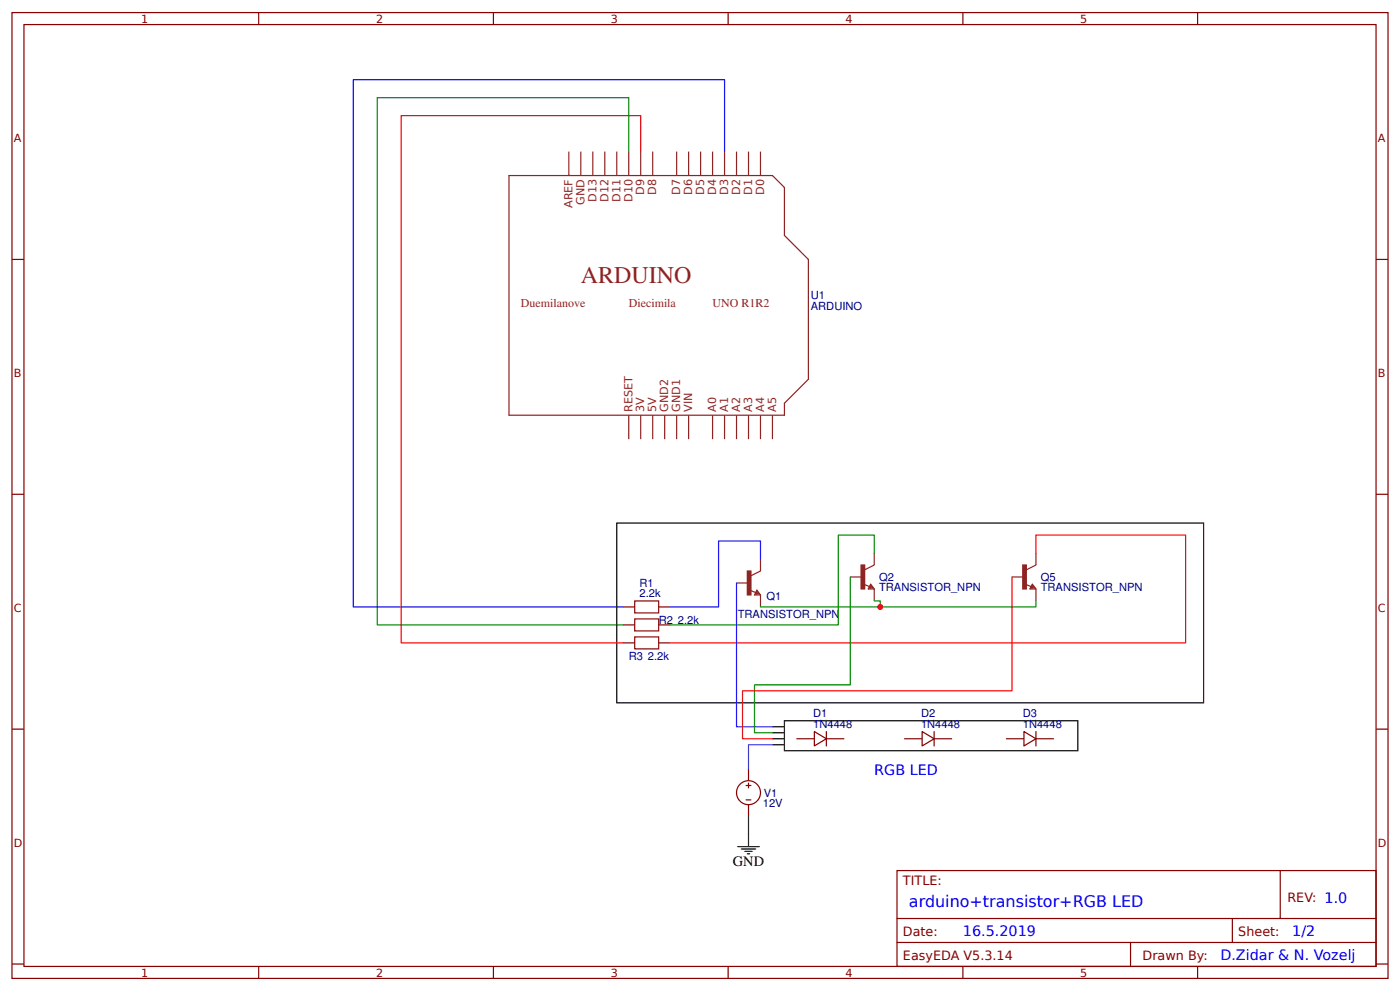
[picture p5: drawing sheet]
<svg xmlns="http://www.w3.org/2000/svg" width="309mm" height="219mm" viewBox="0 0 309 219" stroke-linecap="round" stroke-linejoin="round" font-family="sans-serif">
<g fill="none" stroke="#800" stroke-width=".26">
<path d="M2.6 2.8h304.1v213.2h-304.1zM5.3 5.4h298.7v208h-298.7zM57.1 2.8v2.6M109 2.8v2.6M160.9 2.8v2.6M212.7 2.8v2.6M264.6 2.8v2.6M2.6 57.3h2.7M304 57.3h2.7M2.6 109.1h2.7M304 109.1h2.7M137.6 134h2.6"/>
<path d="M137.6 138h2.6M145.5 134h2.7M145.5 138h2.7M137.6 141.9h2.6M145.5 141.9h2.7M2.6 161h2.7M164.8 173.4h1.1M164.8 176.6h1.1M165.4 169.7v2.7M165.4 172.9v1.1M165.4 177.7v2.6M175.9 163.1h4"/>
<path d="M179.9 161.5l2.7 1.6-2.7 1.6zM182.6 161.5v3.2M182.6 163.1h3.9M199.8 163.1h3.9M203.7 161.5l2.7 1.6-2.7 1.6zM206.4 163.1h3.9M206.4 161.5v3.2M222.2 163.1h4M226.2 161.5l2.7 1.6-2.7 1.6zM228.9 163.1h3.9M228.9 161.5v3.2M304 161h2.7"/>
<path d="M198.2 192.2h105.8v21.2h-105.8zM282.8 192.2v10.6M2.6 212.9h2.7M57.1 213.4v2.6M109 213.4v2.6M160.9 213.4v2.6M198.2 202.8h105.8M198.2 208.1h105.8M212.7 213.4v2.6M249.8 208.1v5.3M264.6 213.4v2.6M272.3 202.8v5.3"/>
<path d="M304 212.9h2.7"/>
<circle cx="165.4" cy="175" r="2.65"/>
</g>
<g fill="none" stroke="#8d2323" stroke-width=".26">
<path d="M112.4 38.8h58.3l2.6 2.6v10.6l5.3 5.3v26.4l-5.3 5.3v2.7h-60.9zM125.7 33.5v5.3M128.3 33.5v5.3M131 33.5v5.3M133.6 33.5v5.3M136.3 33.5v5.3M138.9 33.5v5.3M141.6 33.5v5.3M144.2 33.5v5.3M149.5 33.5v5.3M152.1 33.5v5.3M154.8 33.5v5.3"/>
<path d="M157.4 33.5v5.3M160.1 33.5v5.3M162.7 33.5v5.3M165.4 33.5v5.3M168 33.5v5.3M138.9 91.7v5.3M141.6 91.7v5.3M144.2 91.7v5.3M146.8 91.7v5.3M149.5 91.7v5.3M152.1 91.7v5.3M157.4 91.7v5.3"/>
<path d="M160.1 91.7v5.3M162.7 91.7v5.3M165.4 91.7v5.3M168 91.7v5.3M170.7 91.7v5.3M162.7 128.7h2.7M165.6 130.3l1.4 .5M167.2 130.3l.8 1.1h-1.3zM167.2 130.6l.5 .5h-.7zM167.2 130.8v.3M168 123.4v2.7l-2.1 1M168 131.4v2.6"/>
<path d="M187.9 127.4h2.6M190.8 129l1.3 .5M192.4 129l.7 1h-1.3zM192.4 129.2l.5 .6h-.8zM192.4 129.5v.3M193.1 122.1v2.7l-2.1 1M193.1 130v2.7M223.6 127.4h2.6M226.5 129l1.3 .5M228.1 129l.8 1h-1.4zM228.1 129.2l.5 .6h-.8zM228.1 129.5v.3"/>
<path d="M228.9 122.1v2.7l-2.2 1M228.9 130v2.7"/>
</g>
<path d="M140.2 132.7h5.3v2.6h-5.3zM140.2 136.7h5.3v2.6h-5.3zM140.2 140.6h5.3v2.7h-5.3z" fill="none" stroke="#a00000" stroke-width=".26"/>
<g fill="#8d2323" stroke="#8d2323" stroke-width=".26">
<path d="M165.1 126.1h.8v5.3h-.8z"/>
<path d="M190.2 124.8h.8v5.2h-.8z"/>
<path d="M226 124.8h.7v5.2h-.7z"/>
</g>
<path d="M138.9 33.5v-11.9h-55.6v116.4h54.3M187.9 127.4v23.8h-21.2v10.6h4M193.1 122.1v-4h-7.9v19.9h-37M193.1 132.7h1.4v1.3M228.9 132.7v1.3h-60.9" fill="none" stroke="#080" stroke-width=".26"/>
<path d="M162.7 128.7v31.8h8M168 123.4v-3.9h-9.3v14.5h-10.5" fill="none" stroke="#30f" stroke-width=".26"/>
<path d="M141.6 33.5v-8h-53v116.4h49M223.6 127.4v25.1h-59.6v10.6h6.7M228.9 122.1v-4h33v23.8h-113.7" fill="none" stroke="#f00" stroke-width=".26"/>
<path d="M160.1 33.5v-15.9h-82v116.4h59.5" fill="none" stroke="#00f" stroke-width=".26"/>
<path d="M136.3 115.5h129.6v39.7h-129.6zM173.3 159.1h64.8v6.7h-64.8zM170.7 160.5h2.6M170.7 161.8h2.6M170.7 163.1h2.6M170.7 164.4h2.6M163 186.9h4.7M163.8 187.5h3.2M164.6 188h1.6M165.1 188.5h.5M165.4 180.3v6.6" fill="none" stroke="#000" stroke-width=".26"/>
<path d="M170.7 164.4h-5.3v5.3" fill="none" stroke="#90c" stroke-width=".26"/>
<circle cx="194.5" cy="134" r=".66" fill="#c00"/>
<text font-size="5.3" fill="#8d2323" x="128.3" y="62.6">ARDUINO</text>
<text font-size="3.5" fill="#00f" x="200.8" y="200.2">arduino+transistor+RGB LED</text>
<g font-size="3.2" fill="#00f">
<text x="193.1" y="171.1">RGB LED</text>
<text x="212.7" y="206.8">16.5.2019</text>
<text x="285.5" y="206.8">1/2</text>
<text x="269.6" y="212.1">D.Zidar &amp; N. Vozelj</text>
</g>
<text font-size="3.2" x="161.9" y="191.2">GND</text>
<g font-size="2.8" fill="#800">
<text x="199.5" y="195.4">TITLE:</text>
<text x="284.4" y="199.1">REV: 1.0</text>
<text x="199.5" y="206.8">Date:</text>
<text x="273.6" y="206.8">Sheet:</text>
<text x="199.5" y="212.1">EasyEDA V5.3.14</text>
<text x="252.4" y="212.1">Drawn By:</text>
</g>
<g font-size="2.6" fill="#8d2323">
<text x="115.1" y="67.9">Duemilanove</text>
<text x="138.9" y="67.9">Diecimila</text>
<text x="157.4" y="67.9">UNO R1R2</text>
</g>
<g font-size="2.5" fill="#800">
<text x="31.2" y="5">1</text>
<text x="83.1" y="5">2</text>
<text x="134.9" y="5">3</text>
<text x="186.8" y="5">4</text>
<text x="238.7" y="5">5</text>
<text x="3" y="31.4">A</text>
<text x="304.4" y="31.4">A</text>
<text x="3" y="83.2">B</text>
<text x="304.4" y="83.2">B</text>
<text x="3" y="135.1">C</text>
<text x="304.4" y="135.1">C</text>
<text x="3" y="186.9">D</text>
<text x="304.4" y="186.9">D</text>
<text x="31.2" y="215.6">1</text>
<text x="83.1" y="215.6">2</text>
<text x="134.9" y="215.6">3</text>
<text x="186.8" y="215.6">4</text>
<text x="238.7" y="215.6">5</text>
</g>
<g font-size="2.5" fill="#8d2323">
<text x="126.5" y="45.9" transform="rotate(-90 126.5 45.9)">AREF</text>
<text x="129.1" y="45.2" transform="rotate(-90 129.1 45.2)">GND</text>
<text x="131.8" y="44.6" transform="rotate(-90 131.8 44.6)">D13</text>
<text x="134.4" y="44.6" transform="rotate(-90 134.4 44.6)">D12</text>
<text x="137.1" y="44.6" transform="rotate(-90 137.1 44.6)">D11</text>
<text x="139.7" y="44.6" transform="rotate(-90 139.7 44.6)">D10</text>
<text x="142.3" y="43" transform="rotate(-90 142.3 43)">D9</text>
<text x="145" y="43" transform="rotate(-90 145 43)">D8</text>
<text x="150.3" y="43" transform="rotate(-90 150.3 43)">D7</text>
<text x="152.9" y="43" transform="rotate(-90 152.9 43)">D6</text>
<text x="155.6" y="43" transform="rotate(-90 155.6 43)">D5</text>
<text x="158.2" y="43" transform="rotate(-90 158.2 43)">D4</text>
<text x="160.9" y="43" transform="rotate(-90 160.9 43)">D3</text>
<text x="163.5" y="43" transform="rotate(-90 163.5 43)">D2</text>
<text x="166.2" y="43" transform="rotate(-90 166.2 43)">D1</text>
<text x="168.8" y="43" transform="rotate(-90 168.8 43)">D0</text>
<text x="139.7" y="90.9" transform="rotate(-90 139.7 90.9)">RESET</text>
<text x="142.3" y="90.9" transform="rotate(-90 142.3 90.9)">3V</text>
<text x="145" y="90.9" transform="rotate(-90 145 90.9)">5V</text>
<text x="147.6" y="90.9" transform="rotate(-90 147.6 90.9)">GND2</text>
<text x="150.3" y="90.9" transform="rotate(-90 150.3 90.9)">GND1</text>
<text x="152.9" y="90.9" transform="rotate(-90 152.9 90.9)">VIN</text>
<text x="158.2" y="90.9" transform="rotate(-90 158.2 90.9)">A0</text>
<text x="160.9" y="90.9" transform="rotate(-90 160.9 90.9)">A1</text>
<text x="163.5" y="90.9" transform="rotate(-90 163.5 90.9)">A2</text>
<text x="166.2" y="90.9" transform="rotate(-90 166.2 90.9)">A3</text>
<text x="168.8" y="90.9" transform="rotate(-90 168.8 90.9)">A4</text>
<text x="171.4" y="90.9" transform="rotate(-90 171.4 90.9)">A5</text>
</g>
<g font-size="2.5" fill="#000080">
<text x="179.1" y="68.4">ARDUINO</text>
<text x="179.1" y="66">U1</text>
<text x="141.3" y="131.9">2.2k</text>
<text x="141.3" y="129.5">R1</text>
<text x="194.2" y="130.6">TRANSISTOR_NPN</text>
<text x="194.2" y="128.2">Q2</text>
<text x="229.9" y="130.6">TRANSISTOR_NPN</text>
<text x="229.9" y="128.2">Q5</text>
<text x="145.5" y="137.7">R2</text>
<text x="149.8" y="137.7">2.2k</text>
<text x="163" y="136.4">TRANSISTOR_NPN</text>
<text x="169.3" y="132.4">Q1</text>
<text x="138.9" y="145.7">R3</text>
<text x="143.1" y="145.7">2.2k</text>
<text x="179.7" y="158.3">D1</text>
<text x="179.7" y="160.7">1N4448</text>
<text x="203.5" y="158.3">D2</text>
<text x="203.5" y="160.7">1N4448</text>
<text x="226" y="158.3">D3</text>
<text x="226" y="160.7">1N4448</text>
<text x="168.5" y="178.3">12V</text>
<text x="168.7" y="175.9">V1</text>
</g>
</svg>
